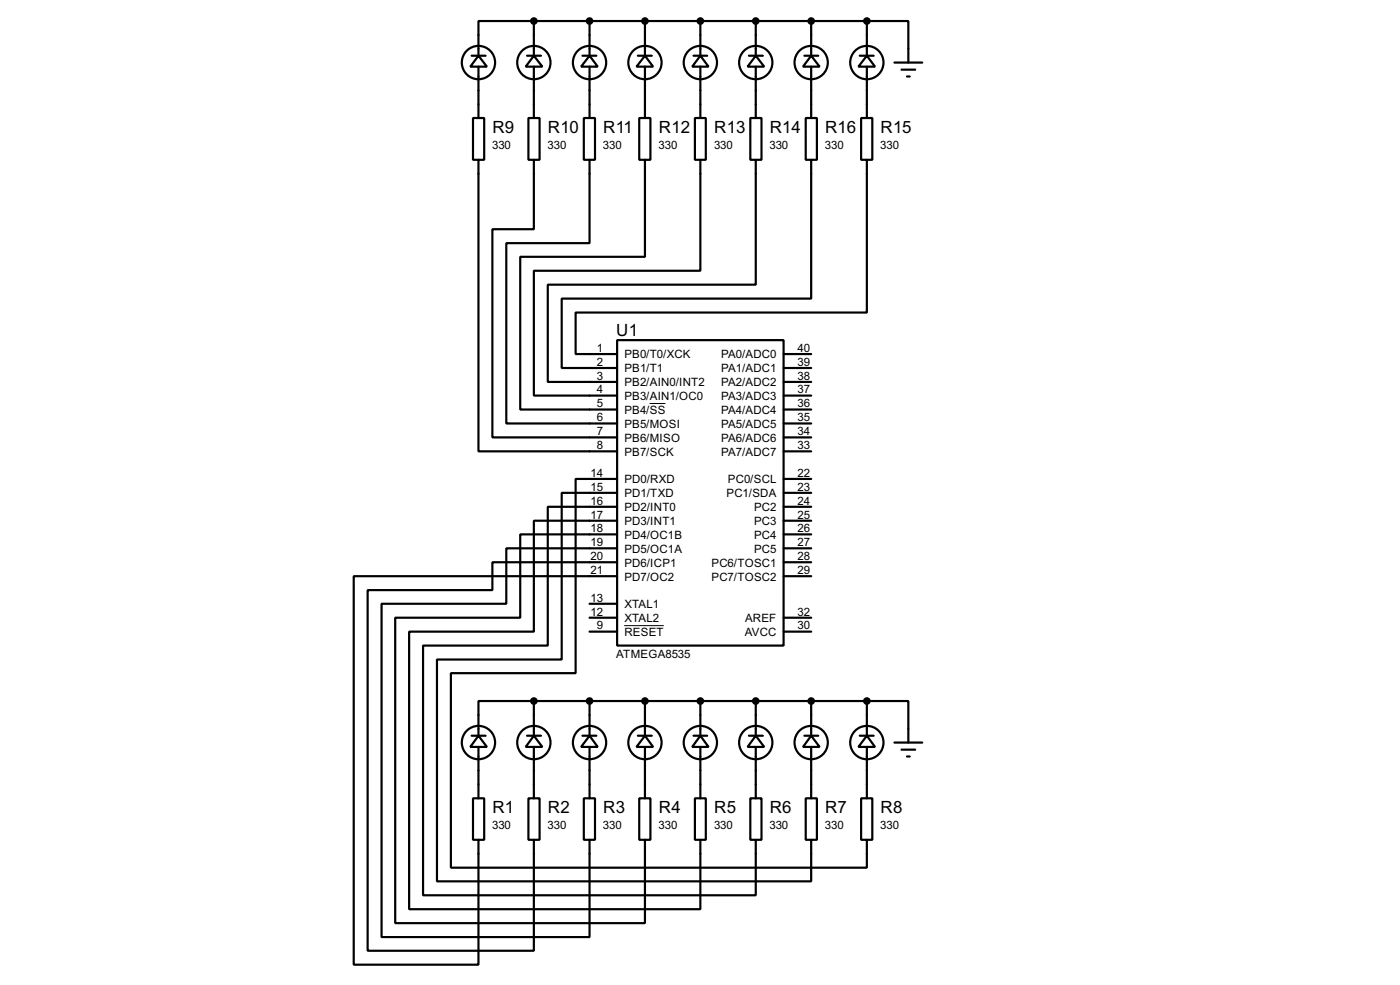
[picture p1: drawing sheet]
<svg xmlns="http://www.w3.org/2000/svg" width="256mm" height="180mm" viewBox="0 0 256 180" stroke-linecap="round" stroke-linejoin="round" font-family="sans-serif">
<g fill="none" stroke="#000" stroke-width=".4">
<path d="M86.4 10.2h2.6M87.7 10.2l1.5 2h-3zM87.7 12.2v9.4M96.6 10.2h2.5M97.8 10.2l1.6 2h-3.1zM97.8 3.9h-10.1v6.3M97.8 3.9v6.3M97.8 12.2v9.4M97.8 3.9h61M106.7 10.2h2.6M108 10.2l1.5 2h-3zM108 3.9v6.3"/>
<path d="M108 12.2v9.4M116.9 10.2h2.5M118.2 10.2l1.5 2h-3.1zM118.2 3.9v6.3M118.2 12.2v9.4M127.1 10.2h2.5M128.3 10.2l1.5 2h-3zM128.3 3.9v6.3M128.3 12.2v9.4M137.2 10.2h2.6M138.5 10.2l1.5 2h-3zM138.5 3.9v6.3"/>
<path d="M138.5 12.2v9.4M147.4 10.2h2.5M148.6 10.2l1.6 2h-3.1zM148.6 3.9v6.3M148.6 12.2v9.4M157.5 10.2h2.6M158.8 10.2l1.5 2h-3zM158.8 3.9h7.6v7.6M158.8 3.9v6.3M158.8 12.2v9.4M163.9 11.5h5.1M165.2 12.8h2.5"/>
<path d="M166.2 14h.5M86.7 21.6h2v7.7h-2zM87.7 29.3v53.3h25.4M96.8 21.6h2.1v7.7h-2.1zM97.8 29.3v12.7h-7.6v38.1h22.9M107 21.6h2v7.7h-2zM108 29.3v15.2h-15.2v33h20.3M117.1 21.6h2.1v7.7h-2.1zM118.2 29.3v17.7h-22.9v28h17.8M127.3 21.6h2v7.7h-2zM128.3 29.3v20.3h-30.5v22.8h15.3M137.5 21.6h2v7.7h-2z"/>
<path d="M138.5 29.3v22.8h-38.1v17.8h12.7M147.6 21.6h2.1v7.7h-2.1zM148.6 29.3v25.4h-45.7v12.7h10.2M157.8 21.6h2v7.7h-2zM158.8 29.3v27.9h-53.3v7.6h7.6M113.1 62.3h30.5v55.9h-30.5zM143.6 77.5h5M143.6 75h5M143.6 72.4h5M143.6 69.9h5M143.6 67.4h5M143.6 64.8h5"/>
<path d="M113.1 97.8h-17.8v15.3h-22.9v55.9h45.8v-15.3M113.1 95.3h-15.3v20.3h-22.8v50.8h53.3v-12.7M113.1 92.8h-12.7v25.4h-22.9v45.7h61v-10.2M113.1 87.7h-7.6v35.5h-22.9v35.6h76.2v-5.1M113.1 90.2h-10.2v30.5h-22.8v40.6h68.5v-7.6M143.6 97.8h5M143.6 95.3h5M143.6 92.8h5M143.6 90.2h5M143.6 87.7h5M143.6 80.1h5M143.6 82.6h5"/>
<path d="M108 115.6h5.1M108 110.5h5.1M108 113.1h5.1M113.1 105.5h-48.3v71.1h22.9v-22.9M113.1 102.9h-22.9v5.1h-22.8v66h30.4v-20.3M113.1 100.4h-20.3v10.1h-22.9v61h38.1v-17.8M143.6 102.9h5M143.6 100.4h5M143.6 105.5h5M143.6 115.6h5M143.6 113.1h5M86.4 134.7h2.6"/>
<path d="M87.7 134.7l1.5 2h-3zM87.7 136.7v9.4M96.6 134.7h2.5M97.8 134.7l1.6 2h-3.1zM97.8 128.3h-10.1v6.4M97.8 128.3v6.4M97.8 136.7v9.4M97.8 128.3h61M106.7 134.7h2.6M108 134.7l1.5 2h-3zM108 128.3v6.4M108 136.7v9.4"/>
<path d="M116.9 134.7h2.5M118.2 134.7l1.5 2h-3.1zM118.2 128.3v6.4M118.2 136.7v9.4M127.1 134.7h2.5M128.3 134.7l1.5 2h-3zM128.3 128.3v6.4M128.3 136.7v9.4M137.2 134.7h2.6M138.5 134.7l1.5 2h-3zM138.5 128.3v6.4M138.5 136.7v9.4"/>
<path d="M147.4 134.7h2.5M148.6 134.7l1.6 2h-3.1zM148.6 128.3v6.4M148.6 136.7v9.4M157.5 134.7h2.6M158.8 134.7l1.5 2h-3zM158.8 128.3h7.6v7.6M158.8 128.3v6.4M158.8 136.7v9.4M163.9 135.9h5.1M165.2 137.2h2.5M166.2 138.5h.5"/>
<path d="M86.7 146.1h2v7.6h-2zM96.8 146.1h2.1v7.6h-2.1zM107 146.1h2v7.6h-2zM117.1 146.1h2.1v7.6h-2.1zM127.3 146.1h2v7.6h-2zM137.5 146.1h2v7.6h-2zM147.6 146.1h2.1v7.6h-2.1zM157.8 146.1h2v7.6h-2z"/>
<circle cx="87.6" cy="11.5" r="3.1"/>
<circle cx="97.8" cy="11.5" r="3.1"/>
<circle cx="108" cy="11.5" r="3.1"/>
<circle cx="118.1" cy="11.5" r="3.1"/>
<circle cx="128.3" cy="11.5" r="3.1"/>
<circle cx="138.4" cy="11.5" r="3.1"/>
<circle cx="148.6" cy="11.5" r="3.1"/>
<circle cx="158.8" cy="11.5" r="3.1"/>
<circle cx="87.6" cy="135.9" r="3.1"/>
<circle cx="97.8" cy="135.9" r="3.1"/>
<circle cx="108" cy="135.9" r="3.1"/>
<circle cx="118.1" cy="135.9" r="3.1"/>
<circle cx="128.3" cy="135.9" r="3.1"/>
<circle cx="138.4" cy="135.9" r="3.1"/>
<circle cx="148.6" cy="135.9" r="3.1"/>
<circle cx="158.8" cy="135.9" r="3.1"/>
</g>
<path d="M119 73.9h2.9M114.4 114.5h7.2" fill="none" stroke="#000" stroke-width=".18"/>
<g fill="#000" stroke="#000" stroke-width=".4">
<circle cx="97.8" cy="3.9" r=".5"/>
<circle cx="108" cy="3.9" r=".5"/>
<circle cx="118.1" cy="3.9" r=".5"/>
<circle cx="128.3" cy="3.9" r=".5"/>
<circle cx="138.4" cy="3.9" r=".5"/>
<circle cx="148.6" cy="3.9" r=".5"/>
<circle cx="158.8" cy="3.9" r=".5"/>
<circle cx="97.8" cy="128.3" r=".5"/>
<circle cx="108" cy="128.3" r=".5"/>
<circle cx="118.1" cy="128.3" r=".5"/>
<circle cx="128.3" cy="128.3" r=".5"/>
<circle cx="138.4" cy="128.3" r=".5"/>
<circle cx="148.6" cy="128.3" r=".5"/>
<circle cx="158.8" cy="128.3" r=".5"/>
</g>
<g font-size="3.5">
<text x="90.2" y="24.3">R9</text>
<text x="100.4" y="24.3">R10</text>
<text x="110.5" y="24.3">R11</text>
<text x="120.7" y="24.3">R12</text>
<text x="130.9" y="24.3">R13</text>
<text x="141" y="24.3">R14</text>
<text x="151.2" y="24.3">R16</text>
<text x="161.3" y="24.3">R15</text>
<text x="112.9" y="61.4">U1</text>
<text x="90.2" y="148.8">R1</text>
<text x="100.4" y="148.8">R2</text>
<text x="110.5" y="148.8">R3</text>
<text x="120.7" y="148.8">R4</text>
<text x="130.9" y="148.8">R5</text>
<text x="141" y="148.8">R6</text>
<text x="151.2" y="148.8">R7</text>
<text x="161.3" y="148.8">R8</text>
</g>
<g font-size="2.4">
<text x="90.2" y="27.2">330</text>
<text x="100.3" y="27.2">330</text>
<text x="110.5" y="27.2">330</text>
<text x="120.7" y="27.2">330</text>
<text x="130.8" y="27.2">330</text>
<text x="141" y="27.2">330</text>
<text x="151.1" y="27.2">330</text>
<text x="161.3" y="27.2">330</text>
<text x="109.4" y="64.4">1</text>
<text x="114.4" y="65.6">PB0/T0/XCK</text>
<text x="132.1" y="65.6">PA0/ADC0</text>
<text x="146.1" y="64.4">40</text>
<text x="109.4" y="72">4</text>
<text x="109.4" y="69.5">3</text>
<text x="109.4" y="67">2</text>
<text x="114.4" y="70.7">PB2/AIN0/INT2</text>
<text x="114.4" y="68.1">PB1/T1</text>
<text x="132.1" y="70.7">PA2/ADC2</text>
<text x="132.1" y="68.1">PA1/ADC1</text>
<text x="146.1" y="72">37</text>
<text x="146.1" y="69.5">38</text>
<text x="146.1" y="67">39</text>
<text x="109.4" y="77.1">6</text>
<text x="109.4" y="74.6">5</text>
<text x="114.4" y="75.8">PB4/SS</text>
<text x="114.4" y="73.2">PB3/AIN1/OC0</text>
<text x="132.1" y="75.8">PA4/ADC4</text>
<text x="132.1" y="73.2">PA3/ADC3</text>
<text x="146.1" y="77.1">35</text>
<text x="146.1" y="74.6">36</text>
<text x="109.4" y="79.7">7</text>
<text x="109.4" y="82.2">8</text>
<text x="114.4" y="80.8">PB6/MISO</text>
<text x="114.4" y="78.3">PB5/MOSI</text>
<text x="114.4" y="83.4">PB7/SCK</text>
<text x="132.1" y="80.8">PA6/ADC6</text>
<text x="132.1" y="78.3">PA5/ADC5</text>
<text x="132.1" y="83.4">PA7/ADC7</text>
<text x="146.1" y="79.7">34</text>
<text x="146.1" y="82.2">33</text>
<text x="108.2" y="89.8">15</text>
<text x="108.2" y="87.3">14</text>
<text x="114.4" y="88.5">PD0/RXD</text>
<text x="133.3" y="88.5">PC0/SCL</text>
<text x="146.1" y="89.8">23</text>
<text x="146.1" y="87.3">22</text>
<text x="108.2" y="94.9">17</text>
<text x="108.2" y="92.4">16</text>
<text x="114.4" y="93.6">PD2/INT0</text>
<text x="114.4" y="91">PD1/TXD</text>
<text x="133.1" y="91">PC1/SDA</text>
<text x="138.1" y="93.6">PC2</text>
<text x="146.1" y="94.9">25</text>
<text x="146.1" y="92.4">24</text>
<text x="108.2" y="100">19</text>
<text x="108.2" y="97.4">18</text>
<text x="114.4" y="101.2">PD5/OC1A</text>
<text x="114.4" y="98.6">PD4/OC1B</text>
<text x="114.4" y="96.1">PD3/INT1</text>
<text x="138.1" y="101.2">PC5</text>
<text x="138.1" y="98.6">PC4</text>
<text x="138.1" y="96.1">PC3</text>
<text x="146.1" y="100">27</text>
<text x="146.1" y="97.4">26</text>
<text x="108.2" y="102.5">20</text>
<text x="108.2" y="105.1">21</text>
<text x="114.4" y="103.7">PD6/ICP1</text>
<text x="114.4" y="106.3">PD7/OC2</text>
<text x="130.3" y="103.7">PC6/TOSC1</text>
<text x="130.3" y="106.3">PC7/TOSC2</text>
<text x="146.1" y="102.5">28</text>
<text x="146.1" y="105.1">29</text>
<text x="108.2" y="110.1">13</text>
<text x="108.2" y="112.7">12</text>
<text x="114.4" y="111.3">XTAL1</text>
<text x="114.4" y="113.9">XTAL2</text>
<text x="136.5" y="113.9">AREF</text>
<text x="146.1" y="112.7">32</text>
<text x="109.4" y="115.2">9</text>
<text x="114.4" y="116.4">RESET</text>
<text x="136.4" y="116.4">AVCC</text>
<text x="146.1" y="115.2">30</text>
<text x="112.9" y="120.4">ATMEGA8535</text>
<text x="90.2" y="151.7">330</text>
<text x="100.3" y="151.7">330</text>
<text x="110.5" y="151.7">330</text>
<text x="120.7" y="151.7">330</text>
<text x="130.8" y="151.7">330</text>
<text x="141" y="151.7">330</text>
<text x="151.1" y="151.7">330</text>
<text x="161.3" y="151.7">330</text>
</g>
</svg>
